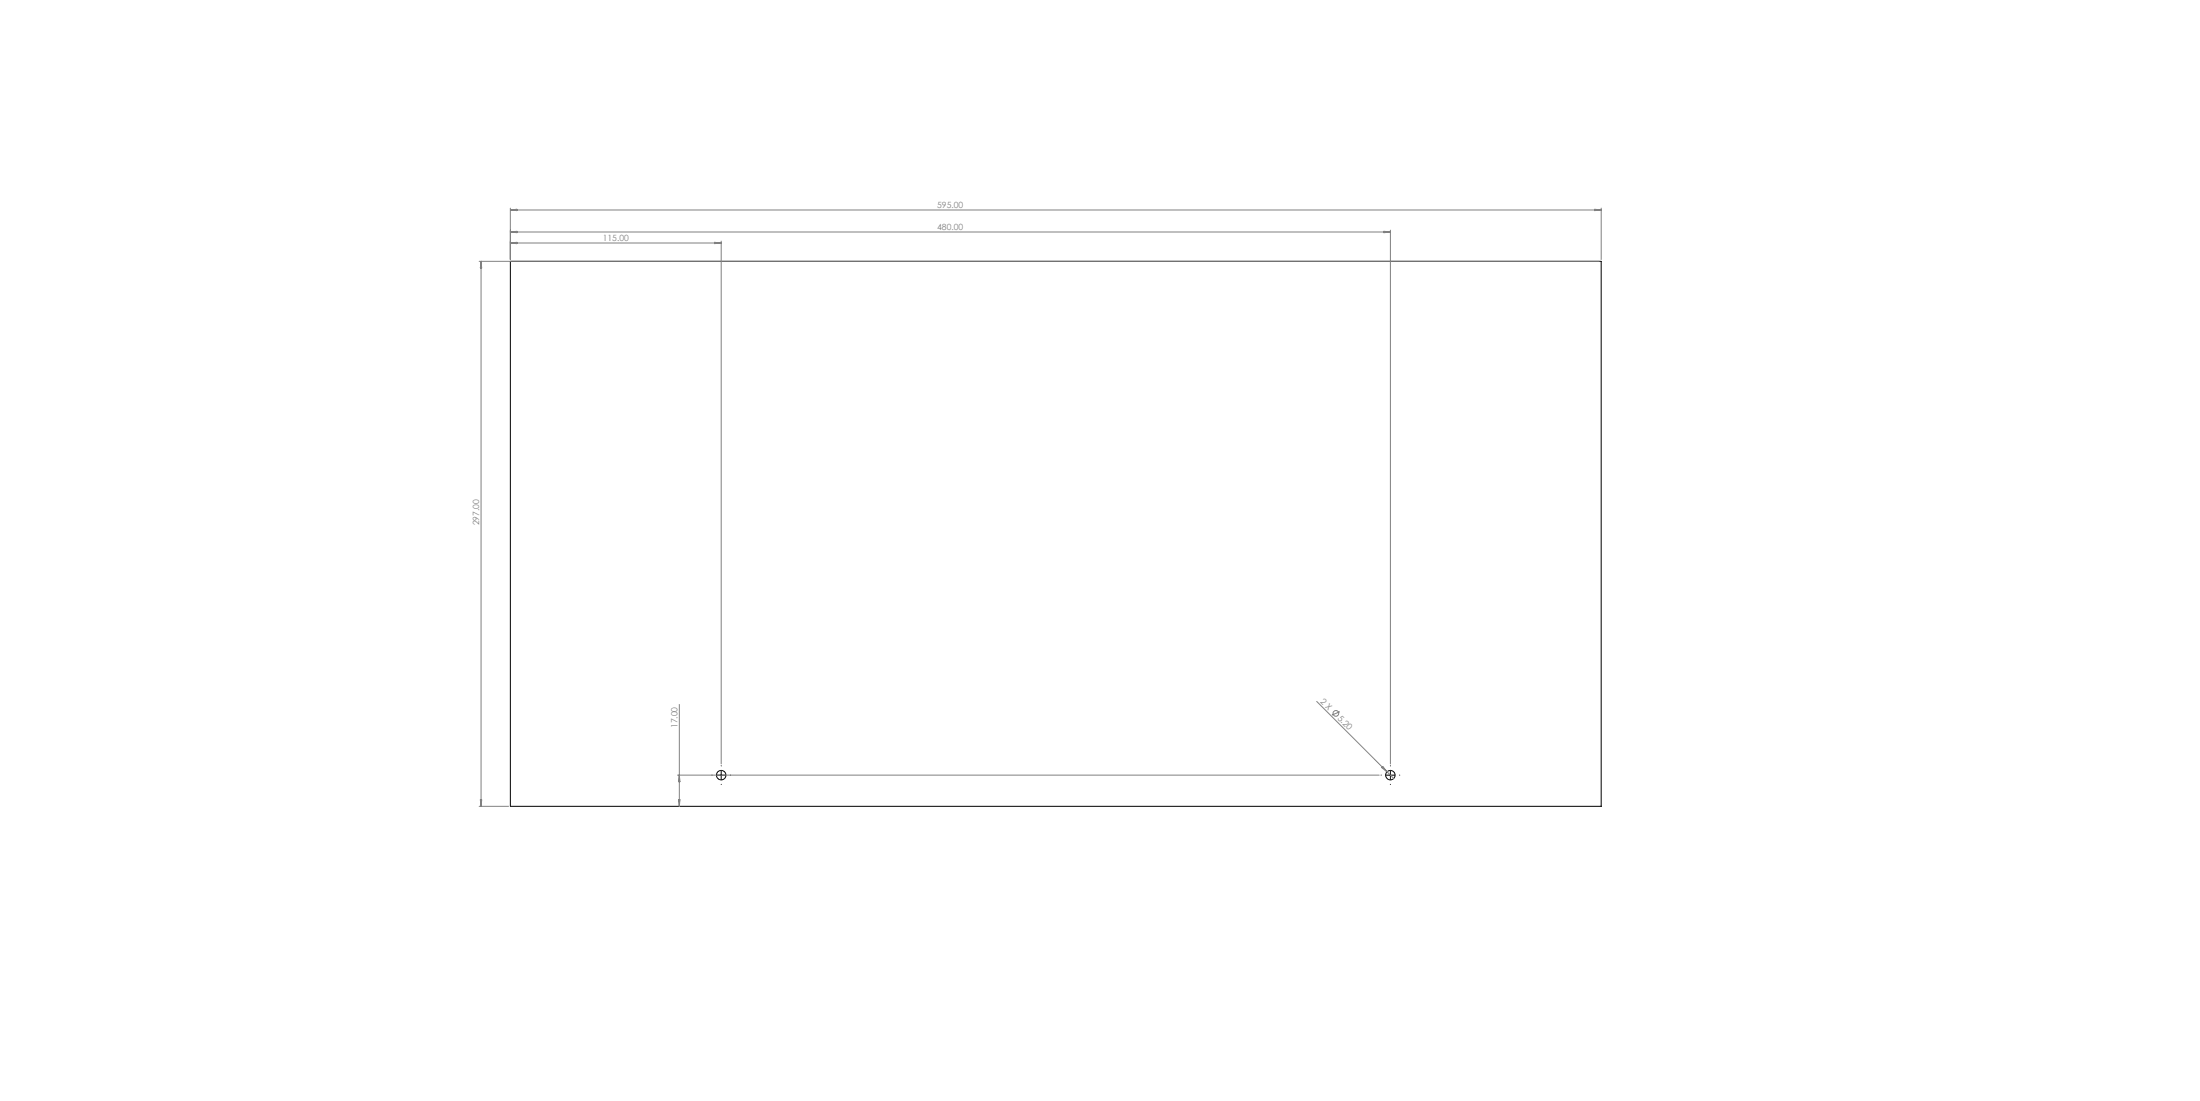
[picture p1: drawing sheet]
<svg xmlns="http://www.w3.org/2000/svg" width="1200mm" height="600mm" viewBox="0 0 1200 600" stroke-linecap="round" stroke-linejoin="round" font-family="sans-serif">
<g fill="none" stroke="#000" stroke-width=".55">
<path d="M278 142h595v297h-595zM393 420v5M758 420v5M391 422h5M756 422h5"/>
<circle cx="393" cy="422" r="2.6"/>
<circle cx="758" cy="422" r="2.6"/>
</g>
<g fill="none" stroke="#808080" stroke-width=".55">
<path d="M278 113v28M278 114h4v1zM278 114h595M870 114h3l-3 1zM873 113v28M278 132h115M278 132h4v1zM278 126h4v1zM278 126h480M390 132h3l-3 1zM393 131v285M755 126h3l-3 1z"/>
<path d="M758 125v291M261 142h611M262 142v297M262 142l1 4h-1zM371 384v55M718 382l39 39M731 388l-5 2M754 418l3 3zM261 439h16M262 436h1l-1 3zM370 422h382M370 436h1v3z"/>
<path d="M371 422v4h-1zM757 421l3 3"/>
<circle cx="729" cy="389" r="1.6"/>
</g>
<path d="M393 417h.1M758 417h.1M388 422h.1M393 427v1M398 422h1M753 422h.1M758 427v1M763 422h1" fill="none" stroke="#000" stroke-width=".55" stroke-dasharray="15.2 1.3 1.3 1.3"/>
<g font-size="4.7" fill="#808080">
<text x="511" y="113">595.00</text>
<text x="511" y="125">480.00</text>
<text x="329" y="131">115.00</text>
<text x="261" y="286" transform="rotate(-90 261 286)">297.00</text>
<text x="720" y="382" transform="rotate(45 720 382)">2 X</text>
<text x="729" y="392" transform="rotate(45 729 392)">5.20</text>
<text x="370" y="397" transform="rotate(-90 370 397)">17.00</text>
</g>
</svg>
